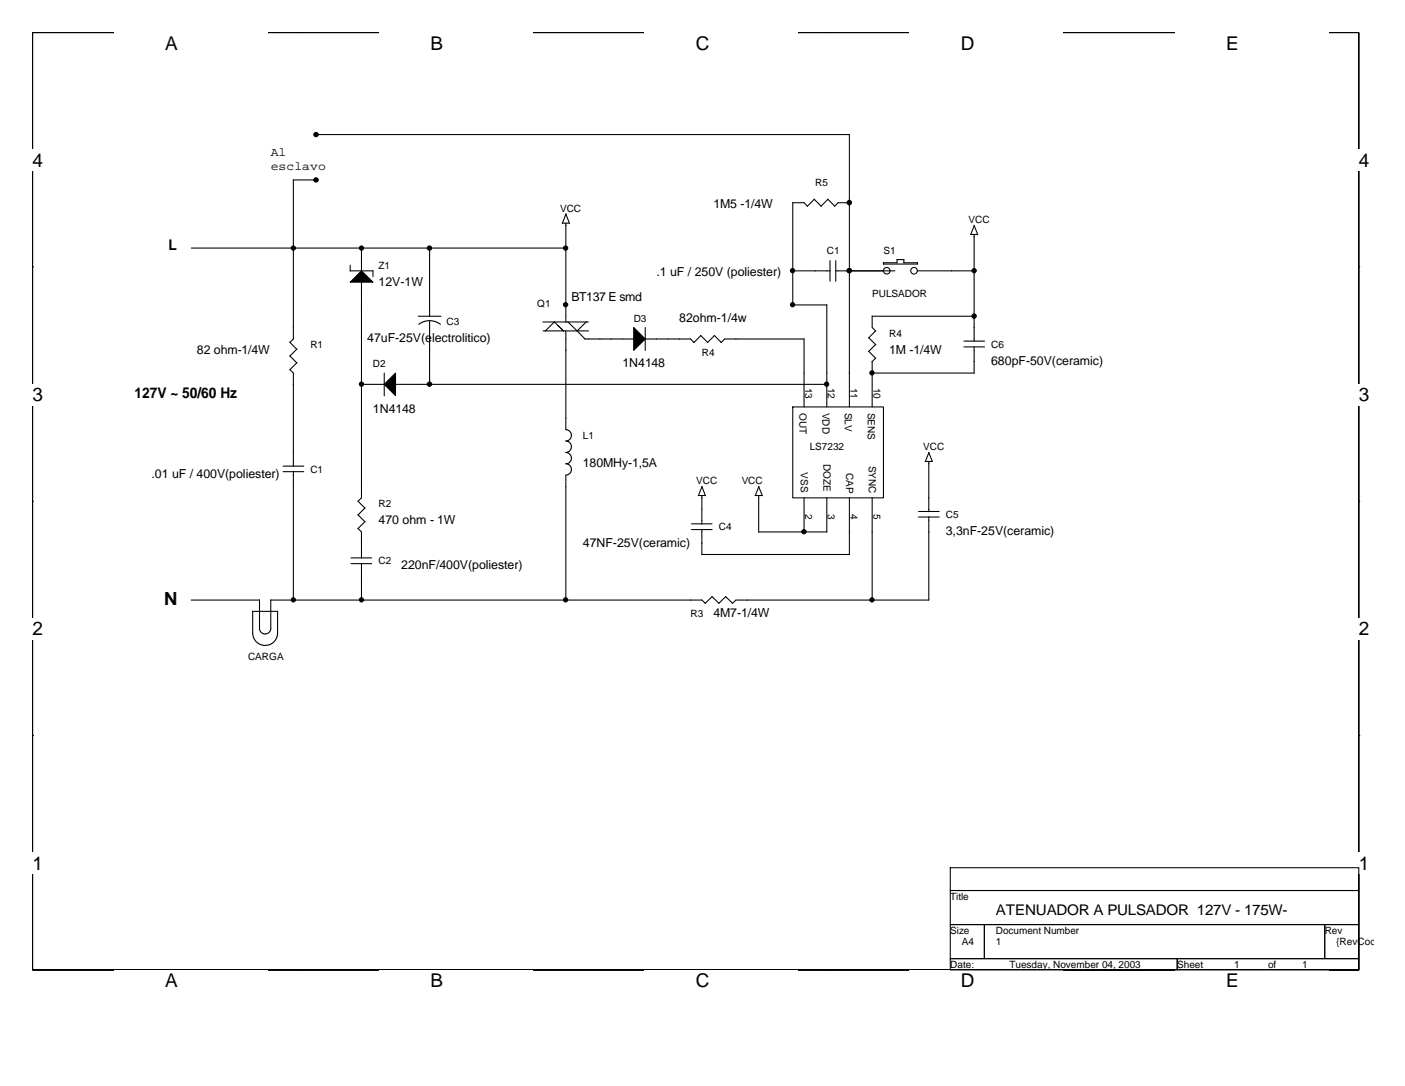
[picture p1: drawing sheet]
<svg xmlns="http://www.w3.org/2000/svg" width="279mm" height="216mm" viewBox="0 0 279 216" stroke-linecap="round" stroke-linejoin="round" font-family="sans-serif">
<path d="M6.5 6.5h263.7v186.3h-263.7v-186.3h263.7v186.3h-263.7z" fill="none" stroke="#000" stroke-width=".21"/>
<g fill="#fff">
<path d="M22.7 6.5h30.5v4.2h-30.5z"/>
<path d="M22.7 192.8h30.5v4.3h-30.5z"/>
</g>
<path d="M59.2 6.5h.1M59.2 192.8h.1" fill="none" stroke="#000" stroke-width=".21"/>
<g fill="#fff">
<path d="M75.4 6.5h30.5v4.2h-30.5z"/>
<path d="M75.4 192.8h30.5v4.3h-30.5z"/>
</g>
<path d="M112 6.5h.1M112 192.8h.1" fill="none" stroke="#000" stroke-width=".21"/>
<g fill="#fff">
<path d="M128.2 6.5h30.5v4.2h-30.5z"/>
<path d="M128.2 192.8h30.5v4.3h-30.5z"/>
</g>
<path d="M164.7 6.5h.1M164.7 192.8h.1" fill="none" stroke="#000" stroke-width=".21"/>
<g fill="#fff">
<path d="M180.9 6.5h30.5v4.2h-30.5z"/>
<path d="M180.9 192.8h30.5v4.3h-30.5z"/>
</g>
<path d="M217.5 6.5h.1M217.5 192.8h.1" fill="none" stroke="#000" stroke-width=".21"/>
<g fill="#fff">
<path d="M233.7 6.5h30.5v4.2h-30.5z"/>
<path d="M233.7 192.8h30.5v4.3h-30.5z"/>
<path d="M6.3 29.8h20.5v4.2h-20.5z"/>
<path d="M260.1 29.8h12.9v4.2h-12.9z"/>
<path d="M6.3 76.3h20.5v4.3h-20.5z"/>
<path d="M260.1 76.3h12.9v4.3h-12.9z"/>
</g>
<path d="M6.5 53h.1M270.2 53h.1" fill="none" stroke="#000" stroke-width=".21"/>
<g fill="#fff">
<path d="M6.3 122.9h20.5v4.3h-20.5z"/>
<path d="M260.1 122.9h12.9v4.3h-12.9z"/>
</g>
<path d="M6.5 99.7h.1M270.2 99.7h.1" fill="none" stroke="#000" stroke-width=".21"/>
<g fill="#fff">
<path d="M6.3 169.5h20.5v4.2h-20.5z"/>
<path d="M260.1 169.5h12.9v4.2h-12.9z"/>
</g>
<g fill="none" stroke="#000" stroke-width=".21">
<path d="M62.8 26.8h106.1M62.9 35.8h-4.6v31.6M161.9 39.6l1.4 1.4M161.9 39.6l-1.4 1.4M164.6 39.6l1.4 1.4M164.6 39.6l-1.4 1.4M168.9 26.7v54.2M38.1 49.3h74.5M69.6 53.8h4.6M69.6 52.7v1.2M71.9 49.3v4.5M71.9 56v43"/>
<path d="M74.2 53.8v1.2M85.4 49.3v13.6M111.8 44.4h1.4M112.5 42.5l.7 1.9M112.5 44.4v19.7M112.6 42.5l-.8 1.9M157.6 40.3h2.3M157.6 53.8h7.5M157.6 40.3v20.4M159.9 40.3l.7 .7M165.1 51.8v4.1M166.2 53.8h11.8"/>
<path d="M166.2 51.8v4.1M169 40.3h-2.3l-.8 .7M175.6 52.2h2.8M175.7 52.5h6.8M175.7 52.2v.3M177 53.8a.66 .66 0 0 0-.9-.6 .66 .66 0 0 0-.2 1.1 .66 .66 0 0 0 1-.2l.1-.3M178.4 51.6h1.3M178.4 51.6v.7M179.7 52.2h2.8M179.7 51.6v.6M182.4 53.8a.66 .66 0 0 0-.9-.6 .66 .66 0 0 0-.2 1.1 .66 .66 0 0 0 1.1-.2v-.3M182.5 53.8h11.3"/>
<path d="M182.5 52.2v.3M193 46.6h1.4M193.7 44.8l.7 1.9M193.7 46.6v21.3M193.8 44.8l-.8 1.8M57.6 73.4l.7 .8v18.5M57.6 70.7l1.4 1.4M57.6 68l1.4 1.4M58.4 67.4l-.7 .7M59.1 72.1l-1.4 1.4M59.1 69.4l-1.4 1.4M71.8 76.4h4.6"/>
<path d="M76.4 74.2v4.5M78.6 76.4h85.9M83.2 62.9h4.5M85.4 63.8l1 .1 1.2 .6M85.4 63.8l-1 .1-1.1 .6M85.4 63.8v12.7M107.9 64h9.1M108 65.8h9.1M108.4 65.8l1.8-1.8 1.9 1.8M110.9 64.6l1.2 1.2M112.5 65.8v19.6a1.11 1.11 0 0 1 1.1 .9v.3a1.08 1.08 0 0 1-1.1 1.1l.6 .1 .5 .8-.1 .9-.4 .3-.6 .2a1.08 1.08 0 0 1 1.1 1.1v.2a1.11 1.11 0 0 1-1.1 .9 1.11 1.11 0 0 1 1.1 .9v.2a1.08 1.08 0 0 1-1.1 1.1v24.9M112.9 64l1.9 1.8"/>
<path d="M114.8 65.8l1.6 1.6M116.3 67.4h9.8M116.6 64l-1.8 1.8M128.3 67.4h9M128.3 65.1v4.6M137.3 67.4l.7 .7M139.3 66.7l1.4 1.4M139.4 66.7l-1.4 1.4M142 66.7l1.4 1.4M142.1 66.7l-1.4 1.4M157.6 60.6h6.8v20.3M159.9 67.4h-15.8l-.7 .7"/>
<path d="M159.9 67.4v13.5M172.8 67.1l1.4 1.4M172.8 69.8l1.4 1.4M173.4 62.9h20.4M173.4 62.8v2.3l.8 .7M173.4 71.9v9M174.1 65.8l-1.4 1.4M174.1 68.5l-1.4 1.4M174.1 71.2l-.7 .7M191.7 69h4.1M191.7 67.8h4.1M193.7 68.9v5.3h-20.3"/>
<path d="M56.3 93.8h4.1M56.3 92.7h4.1M58.3 93.7v25.6M71.2 99.6l1.4 1.4M71.9 98.9l-.7 .8M138.9 98.5h1.4M139.6 96.7l.7 1.9M139.6 98.5v5.7M139.6 96.7l-.7 1.8M150.2 98.5h1.4M150.9 96.7l.7 1.9M150.9 98.5v7.3"/>
<path d="M150.9 96.7l-.7 1.8M157.6 80.9h18.1v18.1h-18.1zM159.9 99v6.8M164.4 99v6.8M168.9 99v11.3M173.4 99v20.3M184 91.7h1.4M184.7 90l.7 1.8M184.7 91.7v10M184.7 89.9l-.7 1.8M38 119.3h13.6M51.6 119.3v5.6a1.08 1.08 0 0 0 1.1 1.1h.3a1.11 1.11 0 0 0 .8-1.1v-5.6"/>
<path d="M53.8 119.3h85.8M69.8 110.9h4.1M69.8 112.1h4.1M71.2 105l.7 .7v5.3M71.2 102.3l1.4 1.4M71.9 112v7.3M72.6 103.7l-1.4 1.4M72.6 101l-1.4 1.4M137.5 104.1h4.1M137.5 105.3h4.1M139.5 119.3l.8 .6M139.6 105.2v5h29.3"/>
<path d="M141.6 118.6l1.4 1.3M141.6 118.6l-1.4 1.4M144.3 118.6l1.4 1.3M144.3 118.6l-1.4 1.4M150.9 105.7h13.5M182.7 102.8h4.1M182.7 101.7h4.1M184.7 102.7v16.6M184.7 119.3h-38.4l-.7 .7M50.2 121.5v4.6l.3 .9 .6 .7 .7 .4 .6 .2 1.3-.2 .7-.4 .5-.7 .3-1.2M50.2 121.5h5M55.2 121.5v4.4"/>
<path d="M6.5 146.2h.1M270.2 146.2h.1M189 172.5h81.2v4.5h-81.2zM189 177h81.2v6.8h-81.2zM189 183.8h6.7v6.8h-6.7zM189 190.6h45.1v2.2h-45.1zM195.7 183.8h67.7v6.8h-67.7zM234.1 190.6h36.1v2.2h-36.1zM263.4 183.8h6.8v6.8h-6.8z"/>
</g>
<g fill="#000" stroke="#000" stroke-width=".21">
<path d="M69.6 56.1l2.3-2.3 2.3 2.3z" fill-rule="evenodd"/>
<path d="M78.7 74.2v4.5l-2.3-2.3z" fill-rule="evenodd"/>
<path d="M126 65.1l2.3 2.3-2.3 2.2z" fill-rule="evenodd"/>
</g>
<g fill="#000" stroke="#000" stroke-width=".21">
<circle cx="62.9" cy="35.8" r=".43"/>
<circle cx="62.9" cy="26.8" r=".43"/>
<circle cx="58.3" cy="49.3" r=".42"/>
<circle cx="71.9" cy="49.3" r=".42"/>
<circle cx="85.4" cy="49.3" r=".43"/>
<circle cx="112.5" cy="49.3" r=".42"/>
<circle cx="157.6" cy="53.8" r=".42"/>
<circle cx="168.9" cy="40.3" r=".44"/>
<circle cx="168.9" cy="53.8" r=".43"/>
<circle cx="193.7" cy="53.8" r=".42"/>
<circle cx="71.9" cy="76.4" r=".42"/>
<circle cx="85.4" cy="76.4" r=".43"/>
<circle cx="112.5" cy="60.6" r=".42"/>
<circle cx="157.6" cy="60.6" r=".42"/>
<circle cx="164.4" cy="76.4" r=".42"/>
<circle cx="173.4" cy="74.1" r=".42"/>
<circle cx="193.7" cy="62.8" r=".43"/>
<circle cx="58.3" cy="119.3" r=".42"/>
<circle cx="71.9" cy="119.3" r=".42"/>
<circle cx="112.5" cy="119.3" r=".42"/>
<circle cx="159.9" cy="105.7" r=".43"/>
<circle cx="173.4" cy="119.3" r=".42"/>
</g>
<g font-size="3.8">
<text x="32.9" y="9.9">A</text>
<text x="85.6" y="9.9">B</text>
<text x="138.3" y="9.9">C</text>
<text x="191.1" y="9.9">D</text>
<text x="243.8" y="9.9">E</text>
<text x="6.5" y="33.1">4</text>
<text x="270.2" y="33.1">4</text>
<text x="6.5" y="79.7">3</text>
<text x="270.2" y="79.7">3</text>
<text x="6.5" y="126.3">2</text>
<text x="270.2" y="126.3">2</text>
<text x="6.5" y="172.9">1</text>
<text x="270.2" y="172.9">1</text>
<text x="32.9" y="196.2">A</text>
<text x="85.6" y="196.2">B</text>
<text x="138.3" y="196.2">C</text>
<text x="191.1" y="196.2">D</text>
<text x="243.8" y="196.2">E</text>
</g>
<text font-size="3.6" x="32.6" y="120.3">N</text>
<g font-size="2.9">
<text x="33.5" y="49.7">L</text>
<text x="26.8" y="79">127V ~ 50/60 Hz</text>
<text x="198" y="181.9">ATENUADOR A PULSADOR 127V - 175W-</text>
</g>
<g font-size="2.5">
<text x="53.8" y="31.1">Al</text>
<text x="53.8" y="33.8">esclavo</text>
<text x="141.9" y="41.4">1M5 -1/4W</text>
<text x="75.3" y="56.8">12V-1W</text>
<text x="113.6" y="59.9">BT137 E smd</text>
<text x="130.6" y="54.9">.1 uF / 250V (poliester)</text>
<text x="135.1" y="64">82ohm-1/4w</text>
<text x="39.2" y="70.3">82 ohm-1/4W</text>
<text x="73" y="68">47uF-25V(electrolitico)</text>
<text x="176.8" y="70.3">1M -1/4W</text>
<text x="123.8" y="73">1N4148</text>
<text x="197.1" y="72.6">680pF-50V(ceramic)</text>
<text x="74.2" y="82">1N4148</text>
<text x="30.1" y="95.1">.01 uF / 400V(poliester)</text>
<text x="115.9" y="92.9">180MHy-1,5A</text>
<text x="75.3" y="104.1">470 ohm - 1W</text>
<text x="188.1" y="106.4">3,3nF-25V(ceramic)</text>
<text x="79.8" y="113.2">220nF/400V(poliester)</text>
<text x="115.9" y="108.7">47NF-25V(ceramic)</text>
<text x="141.9" y="122.6">4M7-1/4W</text>
</g>
<g font-size="2">
<text x="162.1" y="36.9">R5</text>
<text x="111.4" y="42.1">VCC</text>
<text x="192.6" y="44.4">VCC</text>
<text x="75.3" y="53.4">Z1</text>
<text x="164.4" y="50.5">C1</text>
<text x="175.7" y="50.5">S1</text>
<text x="173.4" y="59.1">PULSADOR</text>
<text x="88.8" y="64.7">C3</text>
<text x="106.8" y="61.1">Q1</text>
<text x="126" y="64">D3</text>
<text x="61.7" y="69.2">R1</text>
<text x="139.6" y="70.8">R4</text>
<text x="176.8" y="66.9">R4</text>
<text x="197.1" y="69.2">C6</text>
<text x="74.2" y="73">D2</text>
<text x="160.1" y="77.1" transform="rotate(90 160.1 77.1)">13</text>
<text x="164.6" y="77.1" transform="rotate(90 164.6 77.1)">12</text>
<text x="169.2" y="77.1" transform="rotate(90 169.2 77.1)">11</text>
<text x="173.7" y="77.1" transform="rotate(90 173.7 77.1)">10</text>
<text x="159" y="82" transform="rotate(90 159 82)">OUT</text>
<text x="163.5" y="82" transform="rotate(90 163.5 82)">VDD</text>
<text x="168" y="82" transform="rotate(90 168 82)">SLV</text>
<text x="172.6" y="82" transform="rotate(90 172.6 82)">SENS</text>
<text x="115.9" y="87.2">L1</text>
<text x="161" y="89.5">LS7232</text>
<text x="183.6" y="89.5">VCC</text>
<text x="61.7" y="94">C1</text>
<text x="159.3" y="93.9" transform="rotate(90 159.3 93.9)">VSS</text>
<text x="163.7" y="92.2" transform="rotate(90 163.7 92.2)">DOZE</text>
<text x="168.3" y="94" transform="rotate(90 168.3 94)">CAP</text>
<text x="172.8" y="92.6" transform="rotate(90 172.8 92.6)">SYNC</text>
<text x="75.3" y="100.8">R2</text>
<text x="138.5" y="96.3">VCC</text>
<text x="147.5" y="96.3">VCC</text>
<text x="143" y="105.3">C4</text>
<text x="160.1" y="102.1" transform="rotate(90 160.1 102.1)">2</text>
<text x="164.6" y="102.1" transform="rotate(90 164.6 102.1)">3</text>
<text x="169.2" y="102.1" transform="rotate(90 169.2 102.1)">4</text>
<text x="173.7" y="102.1" transform="rotate(90 173.7 102.1)">5</text>
<text x="188.1" y="103">C5</text>
<text x="75.3" y="112.1">C2</text>
<text x="137.3" y="122.7">R3</text>
<text x="49.3" y="131.2">CARGA</text>
<text x="189" y="178.9">Title</text>
<text x="189" y="185.6">Size</text>
<text x="198" y="185.6">Document Number</text>
<text x="263.4" y="185.6">Rev</text>
<text x="191.3" y="187.9">A4</text>
<text x="198" y="187.9">1</text>
<text x="265.7" y="187.9">{RevCode}</text>
<text x="189" y="192.4">Date:</text>
<text x="200.7" y="192.4">Tuesday, November 04, 2003</text>
<text x="234.1" y="192.4">Sheet</text>
<text x="245.4" y="192.4">1</text>
<text x="252.2" y="192.4">of</text>
<text x="259" y="192.4">1</text>
</g>
</svg>
